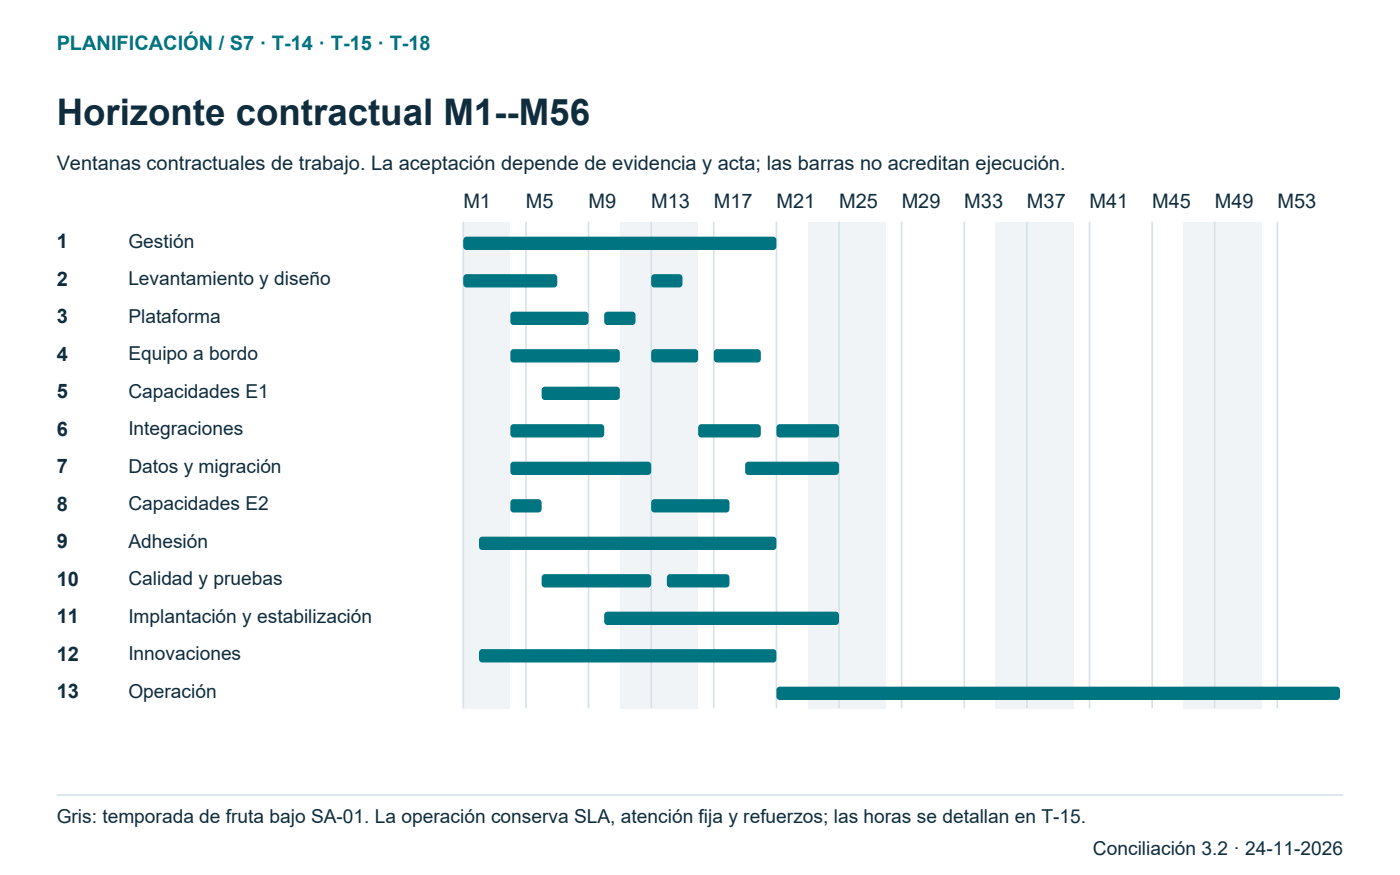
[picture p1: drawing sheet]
<svg xmlns="http://www.w3.org/2000/svg" width="296mm" height="185mm" viewBox="0 0 296 185" stroke-linecap="round" stroke-linejoin="round" font-family="sans-serif">
<path d="M98.1 46.9h3.3v103h-3.3z" fill-rule="evenodd" fill="#f0f4f6"/>
<path d="M98.1 46.9v103" fill="none" stroke="#d7e2e7" stroke-width=".35"/>
<g fill="#f0f4f6">
<path d="M101.4 46.9h3.3v103h-3.3z" fill-rule="evenodd"/>
<path d="M104.7 46.9h3.3v103h-3.3z" fill-rule="evenodd"/>
</g>
<path d="M111.3 46.9v103M124.6 46.9v103" fill="none" stroke="#d7e2e7" stroke-width=".35"/>
<g fill="#f0f4f6">
<path d="M131.2 46.9h3.3v103h-3.3z" fill-rule="evenodd"/>
<path d="M134.5 46.9h3.3v103h-3.3z" fill-rule="evenodd"/>
<path d="M137.8 46.9h3.3v103h-3.3z" fill-rule="evenodd"/>
</g>
<path d="M137.8 46.9v103" fill="none" stroke="#d7e2e7" stroke-width=".35"/>
<g fill="#f0f4f6">
<path d="M141.1 46.9h3.4v103h-3.4z" fill-rule="evenodd"/>
<path d="M144.5 46.9h3.3v103h-3.3z" fill-rule="evenodd"/>
</g>
<path d="M151.1 46.9v103M164.3 46.9v103" fill="none" stroke="#d7e2e7" stroke-width=".35"/>
<g fill="#f0f4f6">
<path d="M171 46.9h3.3v103h-3.3z" fill-rule="evenodd"/>
<path d="M174.3 46.9h3.3v103h-3.3z" fill-rule="evenodd"/>
<path d="M177.6 46.9h3.3v103h-3.3z" fill-rule="evenodd"/>
</g>
<path d="M177.6 46.9v103" fill="none" stroke="#d7e2e7" stroke-width=".35"/>
<g fill="#f0f4f6">
<path d="M180.9 46.9h3.3v103h-3.3z" fill-rule="evenodd"/>
<path d="M184.2 46.9h3.3v103h-3.3z" fill-rule="evenodd"/>
</g>
<path d="M190.9 46.9v103M204.1 46.9v103" fill="none" stroke="#d7e2e7" stroke-width=".35"/>
<g fill="#f0f4f6">
<path d="M210.7 46.9h3.3v103h-3.3z" fill-rule="evenodd"/>
<path d="M214 46.9h3.4v103h-3.4z" fill-rule="evenodd"/>
<path d="M217.4 46.9h3.3v103h-3.3z" fill-rule="evenodd"/>
</g>
<path d="M217.4 46.9v103" fill="none" stroke="#d7e2e7" stroke-width=".35"/>
<g fill="#f0f4f6">
<path d="M220.7 46.9h3.3v103h-3.3z" fill-rule="evenodd"/>
<path d="M224 46.9h3.3v103h-3.3z" fill-rule="evenodd"/>
</g>
<path d="M230.6 46.9v103M243.9 46.9v103" fill="none" stroke="#d7e2e7" stroke-width=".35"/>
<g fill="#f0f4f6">
<path d="M250.5 46.9h3.3v103h-3.3z" fill-rule="evenodd"/>
<path d="M253.8 46.9h3.3v103h-3.3z" fill-rule="evenodd"/>
<path d="M257.1 46.9h3.3v103h-3.3z" fill-rule="evenodd"/>
</g>
<path d="M257.1 46.9v103" fill="none" stroke="#d7e2e7" stroke-width=".35"/>
<g fill="#f0f4f6">
<path d="M260.4 46.9h3.4v103h-3.4z" fill-rule="evenodd"/>
<path d="M263.8 46.9h3.3v103h-3.3z" fill-rule="evenodd"/>
</g>
<path d="M270.4 46.9v103" fill="none" stroke="#d7e2e7" stroke-width=".35"/>
<g fill="#007582">
<path d="M98.3 50.3l.5-.2h64.8a.71 .71 0 0 1 .7 .7v1.4a.71 .71 0 0 1-.7 .7h-64.8a.71 .71 0 0 1-.7-.7v-1.4z" fill-rule="evenodd"/>
<path d="M98.3 58.2l.5-.2h18.4a.71 .71 0 0 1 .8 .7v1.4a.71 .71 0 0 1-.8 .8h-18.4a.71 .71 0 0 1-.7-.8v-1.4z" fill-rule="evenodd"/>
<path d="M138 58.2l.5-.2h5.3a.71 .71 0 0 1 .7 .7v1.4a.71 .71 0 0 1-.7 .8h-5.3a.71 .71 0 0 1-.7-.8v-1.4z" fill-rule="evenodd"/>
<path d="M108.2 66.2l.5-.2h15.2a.71 .71 0 0 1 .7 .7v1.4a.71 .71 0 0 1-.7 .7h-15.2a.71 .71 0 0 1-.7-.7v-1.4z" fill-rule="evenodd"/>
<path d="M128.1 66.2l.5-.2h5.2a.71 .71 0 0 1 .7 .7v1.4a.71 .71 0 0 1-.7 .7h-5.2a.71 .71 0 0 1-.7-.7v-1.4z" fill-rule="evenodd"/>
<path d="M108.2 74.1l.5-.2h21.8a.71 .71 0 0 1 .7 .7v1.4a.71 .71 0 0 1-.7 .7h-21.8a.71 .71 0 0 1-.7-.7v-1.4z" fill-rule="evenodd"/>
<path d="M138 74.1l.5-.2h8.6a.71 .71 0 0 1 .7 .7v1.4a.71 .71 0 0 1-.7 .7h-8.6a.71 .71 0 0 1-.7-.7v-1.4z" fill-rule="evenodd"/>
<path d="M151.3 74.1l.5-.2h8.5a.71 .71 0 0 1 .7 .7v1.4a.71 .71 0 0 1-.7 .7h-8.5a.71 .71 0 0 1-.7-.7v-1.4z" fill-rule="evenodd"/>
<path d="M114.8 82.1l.5-.3h15.2a.71 .71 0 0 1 .7 .7v1.5a.71 .71 0 0 1-.7 .7h-15.2a.71 .71 0 0 1-.7-.7v-1.5z" fill-rule="evenodd"/>
<path d="M108.2 90l.5-.2h18.5a.71 .71 0 0 1 .7 .7v1.4a.71 .71 0 0 1-.7 .7h-18.5a.71 .71 0 0 1-.7-.7v-1.4z" fill-rule="evenodd"/>
<path d="M148 90l.5-.2h11.8a.71 .71 0 0 1 .7 .7v1.4a.71 .71 0 0 1-.7 .7h-11.8a.71 .71 0 0 1-.7-.7v-1.4z" fill-rule="evenodd"/>
<path d="M164.6 90l.4-.2h11.9a.71 .71 0 0 1 .7 .7v1.4a.71 .71 0 0 1-.7 .7h-11.9a.71 .71 0 0 1-.7-.7v-1.4z" fill-rule="evenodd"/>
<path d="M108.2 97.9l.5-.2h28.4a.71 .71 0 0 1 .7 .7v1.4a.71 .71 0 0 1-.7 .7h-28.4a.71 .71 0 0 1-.7-.7v-1.4z" fill-rule="evenodd"/>
<path d="M157.9 97.9l.5-.2h18.5a.71 .71 0 0 1 .7 .7v1.4a.71 .71 0 0 1-.7 .7h-18.5a.71 .71 0 0 1-.7-.7v-1.4z" fill-rule="evenodd"/>
<path d="M108.2 105.9l.5-.2h5.2a.71 .71 0 0 1 .7 .7v1.4a.71 .71 0 0 1-.7 .7h-5.2a.71 .71 0 0 1-.7-.7v-1.4z" fill-rule="evenodd"/>
<path d="M138 105.9l.5-.2h15.2a.71 .71 0 0 1 .7 .7v1.4a.71 .71 0 0 1-.7 .7h-15.2a.71 .71 0 0 1-.7-.7v-1.4z" fill-rule="evenodd"/>
<path d="M101.6 113.8l.5-.2h61.5a.71 .71 0 0 1 .7 .7v1.4a.71 .71 0 0 1-.7 .7h-61.5a.71 .71 0 0 1-.7-.7v-1.4z" fill-rule="evenodd"/>
<path d="M114.8 121.7l.5-.2h21.8a.71 .71 0 0 1 .7 .7v1.4a.71 .71 0 0 1-.7 .8h-21.8a.71 .71 0 0 1-.7-.8v-1.4z" fill-rule="evenodd"/>
<path d="M141.4 121.7l.5-.2h11.8a.71 .71 0 0 1 .7 .7v1.4a.71 .71 0 0 1-.7 .8h-11.8a.71 .71 0 0 1-.8-.8v-1.4z" fill-rule="evenodd"/>
<path d="M128.1 129.7l.5-.2h48.3a.71 .71 0 0 1 .7 .7v1.4a.71 .71 0 0 1-.7 .7h-48.3a.71 .71 0 0 1-.7-.7v-1.4z" fill-rule="evenodd"/>
<path d="M101.6 137.6l.5-.2h61.5a.71 .71 0 0 1 .7 .7v1.4a.71 .71 0 0 1-.7 .7h-61.5a.71 .71 0 0 1-.7-.7v-1.4z" fill-rule="evenodd"/>
<path d="M164.6 145.6l.4-.3h117.9a.71 .71 0 0 1 .7 .7v1.5a.71 .71 0 0 1-.7 .7h-117.9a.71 .71 0 0 1-.7-.7v-1.5z" fill-rule="evenodd"/>
</g>
<path d="M12 168.3h272.3" fill="none" stroke="#d7e2e7" stroke-width=".35"/>
<text font-size="7.8" fill="#102d3e" x="12" y="26.5">Horizonte contractual M1--M56</text>
<text font-size="4.2" fill="#007582" x="12" y="10.6">PLANIFICACIÓN / S7 · T-14 · T-15 · T-18</text>
<g font-size="4.2" fill="#102d3e">
<text x="12" y="36">Ventanas contractuales de trabajo. La aceptación depende de evidencia y acta; las barras no acreditan ejecución.</text>
<text x="98.1" y="44.1">M1</text>
<text x="111.3" y="44.1">M5</text>
<text x="124.6" y="44.1">M9</text>
<text x="137.8" y="44.1">M13</text>
<text x="151.1" y="44.1">M17</text>
<text x="164.3" y="44.1">M21</text>
<text x="177.6" y="44.1">M25</text>
<text x="190.9" y="44.1">M29</text>
<text x="204.1" y="44.1">M33</text>
<text x="217.4" y="44.1">M37</text>
<text x="230.6" y="44.1">M41</text>
<text x="243.9" y="44.1">M45</text>
<text x="257.1" y="44.1">M49</text>
<text x="270.4" y="44.1">M53</text>
<text x="12" y="52.6">1</text>
<text x="12" y="60.5">2</text>
<text x="12" y="68.4">3</text>
<text x="12" y="76.4">4</text>
<text x="12" y="84.3">5</text>
<text x="12" y="92.3">6</text>
<text x="12" y="100.2">7</text>
<text x="12" y="108.1">8</text>
<text x="12" y="116.1">9</text>
<text x="12" y="124">10</text>
<text x="12" y="131.9">11</text>
<text x="12" y="139.9">12</text>
<text x="12" y="147.8">13</text>
</g>
<g font-size="4.1" fill="#102d3e">
<text x="27.2" y="52.4">Gestión</text>
<text x="27.2" y="60.3">Levantamiento y diseño</text>
<text x="27.2" y="68.3">Plataforma</text>
<text x="27.2" y="76.2">Equipo a bordo</text>
<text x="27.2" y="84.1">Capacidades E1</text>
<text x="27.2" y="92.1">Integraciones</text>
<text x="27.2" y="100">Datos y migración</text>
<text x="27.2" y="107.9">Capacidades E2</text>
<text x="27.2" y="115.9">Adhesión</text>
<text x="27.2" y="123.8">Calidad y pruebas</text>
<text x="27.2" y="131.8">Implantación y estabilización</text>
<text x="27.2" y="139.7">Innovaciones</text>
<text x="27.2" y="147.6">Operación</text>
<text x="12" y="174.1">Gris: temporada de fruta bajo SA-01. La operación conserva SLA, atención fija y refuerzos; las horas se detallan en T-15.</text>
<text x="231.3" y="181">Conciliación 3.2 · 24-11-2026</text>
</g>
</svg>
